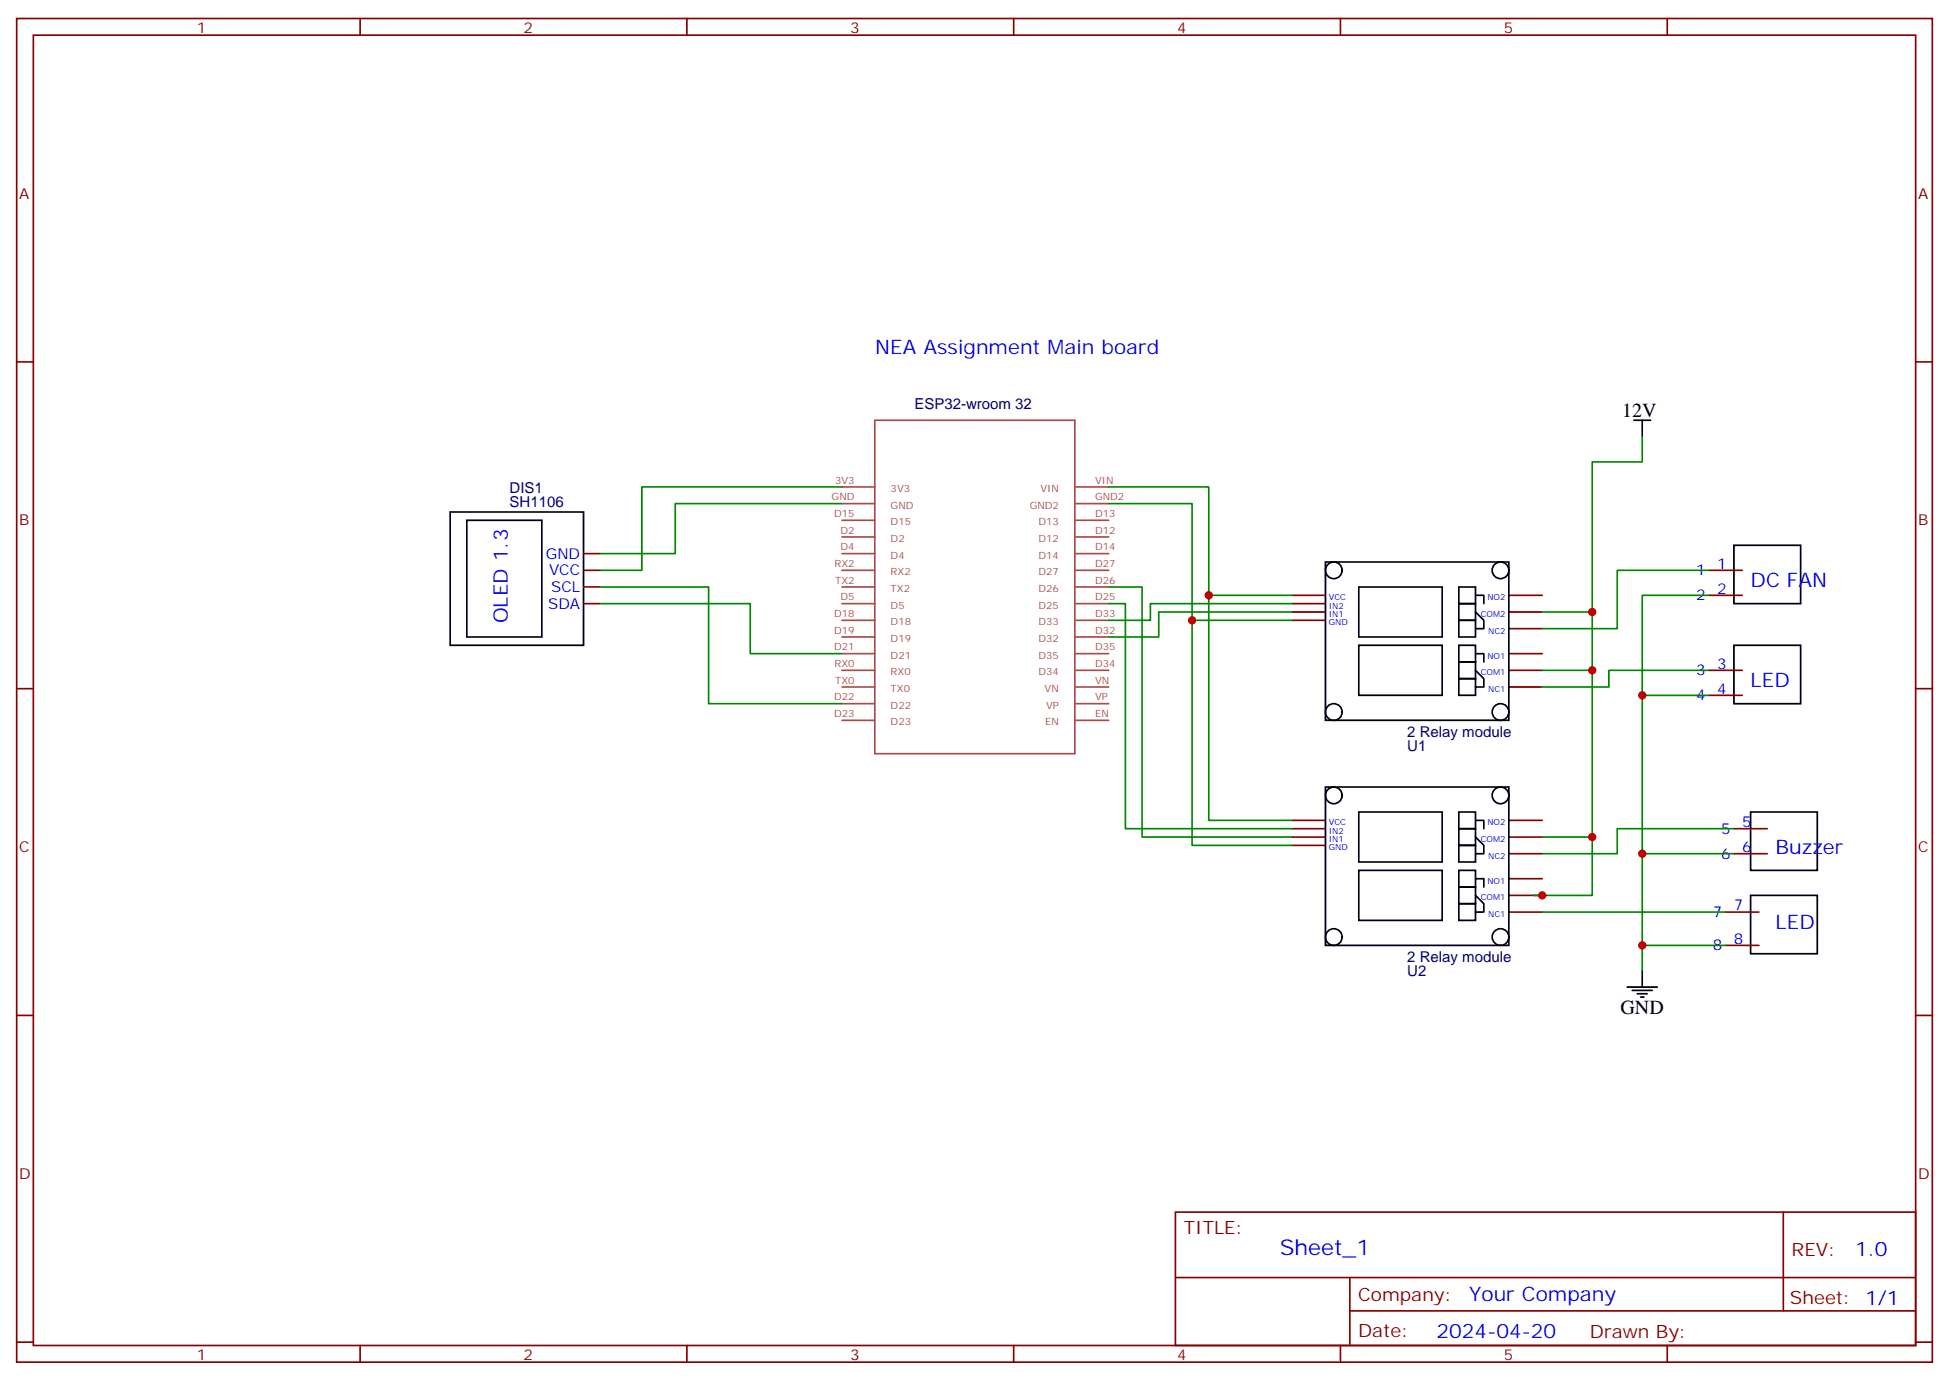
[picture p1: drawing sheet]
<svg xmlns="http://www.w3.org/2000/svg" width="412mm" height="292mm" viewBox="0 0 412 292" stroke-linecap="round" stroke-linejoin="round" font-family="sans-serif">
<g fill="none" stroke="#870000" stroke-width=".35">
<path d="M3.5 3.9h405.4v284.4h-405.4zM7.1 7.4h398.2v277.3h-398.2zM76.2 3.9v3.5M145.3 3.9v3.5M214.5 3.9v3.5M283.6 3.9v3.5M352.8 3.9v3.5M3.5 76.6h3.6M405.3 76.6h3.6M123.5 117.2h3.5M123.5 120.7h3.5M123.5 124.2h3.5"/>
<path d="M123.5 127.7h3.5M273.4 127.7h7.1M273.4 129.5h7.1M273.4 126h7.1M273.4 131.3h7.1M319.3 138.3h7M319.3 133h7M319.3 129.5h7M319.3 126h7M361.6 120.7h7.1M361.6 126h7.1M3.5 145.7h3.6"/>
<path d="M319.3 145.4h7M319.3 141.9h7M361.6 141.9h7.1M361.6 147.1h7.1M405.3 145.7h3.6M273.4 177.1h7.1M273.4 173.6h7.1M273.4 178.9h7.1M273.4 175.4h7.1M319.3 177.1h7M319.3 173.6h7M366.9 175.4h7"/>
<path d="M319.3 193h7M319.3 189.5h7M319.3 185.9h7M319.3 180.7h7M365.1 193h7.1M366.9 180.7h7M3.5 214.9h3.6M365.1 200.1h7.1M405.3 214.9h3.6M248.7 256.5h156.6v28.2h-156.6zM377.3 256.5v20.9M248.7 270.4h156.5"/>
<path d="M285.6 277.4h119.6M285.6 270.4v14.1M3.5 284h3.6M76.2 284.7v3.6M145.3 284.7v3.6M214.5 284.7v3.6M283.6 284.7v3.6M352.8 284.7v3.6M405.3 284h3.6"/>
</g>
<g fill="none" stroke="#000" stroke-width=".35">
<path d="M345.7 88.9h3.5M347.5 88.9v3.6M95.2 108.3h28.3v28.3h-28.3zM98.8 110.1h15.9v24.7h-15.9zM280.5 118.9h38.8v33.5h-38.8zM366.9 115.4h14.1v12.3h-14.1zM287.5 136.6h17.7v10.5h-17.7zM287.5 124.2h17.7v10.6h-17.7zM308.7 136.6h3.5v3.5h-3.5zM308.7 131.3h3.5v3.5h-3.5zM308.7 127.7h3.5v3.6h-3.5zM308.7 124.2h3.5v3.5h-3.5z"/>
<path d="M312.2 138.3h1.8v1.8M312.2 129.5l1.8 1.8v1.7h-1.8M312.2 126h1.8v1.7M366.9 136.6h14.1v12.3h-14.1zM308.7 140.1h3.5v3.5h-3.5zM308.7 143.6h3.5v3.5h-3.5zM312.2 141.9l1.8 1.7v1.8h-1.8M280.5 166.5h38.8v33.6h-38.8zM287.5 171.8h17.7v10.6h-17.7zM308.7 178.9h3.5v3.5h-3.5zM308.7 175.4h3.5v3.5h-3.5zM308.7 171.8h3.5v3.6h-3.5z"/>
<path d="M312.2 177.1l1.8 1.8v1.8h-1.8M312.2 173.6h1.8v1.8M370.4 171.8h14.1v12.4h-14.1zM287.5 184.2h17.7v10.6h-17.7zM308.7 184.2h3.5v3.5h-3.5zM308.7 187.7h3.5v3.5h-3.5zM308.7 191.2h3.5v3.6h-3.5zM312.2 185.9h1.8v1.8M312.2 189.5l1.8 1.7v1.8h-1.8M370.4 189.5h14.1v12.3h-14.1zM344.3 208.9h6.4M345.4 209.6h4.2"/>
<path d="M346.4 210.3h2.1M347.1 211h.7M347.5 205.4v3.5"/>
<circle cx="282.2" cy="120.7" r="1.76"/>
<circle cx="317.5" cy="120.7" r="1.76"/>
<circle cx="282.2" cy="150.7" r="1.76"/>
<circle cx="317.5" cy="150.7" r="1.76"/>
<circle cx="282.2" cy="168.3" r="1.76"/>
<circle cx="317.5" cy="168.3" r="1.76"/>
<circle cx="282.2" cy="198.3" r="1.76"/>
<circle cx="317.5" cy="198.3" r="1.76"/>
</g>
<g fill="none" stroke="#a64a4a" stroke-width=".35">
<path d="M185.1 88.9h42.3v70.6h-42.3zM178.2 103h6.9M178.2 106.6h6.9M178.2 110.1h6.9M178.2 113.6h6.9M178.2 117.2h6.9M227.7 103h6.9M227.7 106.6h6.9M227.7 110.1h6.9M227.7 113.6h6.9M227.7 117.2h6.9M178.2 120.7h6.9"/>
<path d="M178.2 124.2h6.9M178.2 127.7h6.9M178.2 131.3h6.9M178.2 134.8h6.9M178.2 138.3h6.9M227.7 120.7h6.9M227.7 124.2h6.9M227.7 127.7h6.9M227.7 131.3h6.9M227.7 134.8h6.9M227.7 138.3h6.9M178.2 141.9h6.9"/>
<path d="M178.2 145.4h6.9M178.2 148.9h6.9M178.2 152.4h6.9M227.7 141.9h6.9M227.7 145.4h6.9M227.7 148.9h6.9M227.7 152.4h6.9"/>
</g>
<g fill="none" stroke="#008700" stroke-width=".35">
<path d="M347.5 92.5v5.3h-10.6v31.7h-10.6M178.2 103h-42.4v17.7h-8.8M178.2 106.6h-35.3v10.6h-15.9M234.6 103h21.2v23h17.6M234.6 106.6h17.6v24.7h21.2M127 127.7h31.7v10.6h19.5M127 124.2h22.9v24.7h28.3M234.6 127.7h3.5v47.7h35.3M234.6 124.2h7.1v52.9h31.7M252.2 131.3v47.6h21.2M255.8 126v47.6h17.6M273.4 127.7h-30v3.6h-8.8"/>
<path d="M273.4 129.5h-28.2v5.3h-10.6M336.9 129.5v12.4h-10.6M361.6 120.7h-19.4v12.3h-15.9M361.6 126h-14.1v21.1M336.9 141.9v35.2h-10.6M361.6 141.9h-21.2v3.5h-14.1M361.6 147.1h-14.1v58.3M336.9 177.1v12.4h-12.3M366.9 175.4h-24.7v5.3h-15.9M326.3 193h38.8M347.5 180.7h19.4M347.5 200.1h17.6"/>
</g>
<g fill="#c00">
<circle cx="336.9" cy="129.5" r=".88"/>
<circle cx="347.5" cy="147.1" r=".88"/>
<circle cx="252.2" cy="131.3" r=".88"/>
<circle cx="255.8" cy="126" r=".88"/>
<circle cx="336.9" cy="141.9" r=".88"/>
<circle cx="336.9" cy="177.1" r=".88"/>
<circle cx="326.3" cy="189.5" r=".88"/>
<circle cx="347.5" cy="180.7" r=".88"/>
<circle cx="347.5" cy="200.1" r=".88"/>
</g>
<text font-size="4.6" fill="#00f" x="270.8" y="265.5">Sheet_1</text>
<g font-size="4.2" fill="#00f">
<text x="185.2" y="74.8">NEA Assignment Main board</text>
<text x="370.4" y="124.2">DC FAN</text>
<text x="107.5" y="131.9" transform="rotate(-90 107.5 131.9)">OLED 1.3</text>
<text x="370.4" y="145.4">LED</text>
<text x="375.7" y="180.7">Buzzer</text>
<text x="375.7" y="196.5">LED</text>
<text x="392.5" y="265.8">1.0</text>
<text x="310.9" y="275.3">Your Company</text>
<text x="304" y="283.1">2024-04-20</text>
</g>
<g font-size="4.2">
<text x="343.3" y="88.2">12V</text>
<text x="342.9" y="214.5">GND</text>
</g>
<g font-size="3.9" fill="#800">
<text x="250.5" y="261.1">TITLE:</text>
<text x="379.1" y="265.8">REV:</text>
<text x="287.4" y="275.3">Company:</text>
<text x="378.7" y="275.9">Sheet: 1/1</text>
<text x="287.4" y="283">Date:</text>
<text x="336.4" y="283.1">Drawn By:</text>
</g>
<g font-size="3.2" fill="#800">
<text x="41.6" y="6.9">1</text>
<text x="110.8" y="6.9">2</text>
<text x="179.9" y="6.9">3</text>
<text x="249.1" y="6.9">4</text>
<text x="318.2" y="6.9">5</text>
<text x="4.1" y="42">A</text>
<text x="405.9" y="42">A</text>
<text x="4.1" y="111.2">B</text>
<text x="405.9" y="111.2">B</text>
<text x="4.1" y="180.3">C</text>
<text x="405.9" y="180.3">C</text>
<text x="4.1" y="249.4">D</text>
<text x="405.9" y="249.4">D</text>
<text x="41.6" y="287.7">1</text>
<text x="110.8" y="287.7">2</text>
<text x="179.9" y="287.7">3</text>
<text x="249.1" y="287.7">4</text>
<text x="318.2" y="287.7">5</text>
</g>
<g font-size="3.2" fill="#000080">
<text x="193.5" y="86.5">ESP32-wroom 32</text>
<text x="107.8" y="107.3">SH1106</text>
<text x="107.8" y="104.2">DIS1</text>
<text x="297.8" y="156">2 Relay module</text>
<text x="297.8" y="159">U1</text>
<text x="297.8" y="203.6">2 Relay module</text>
<text x="297.8" y="206.6">U2</text>
</g>
<g font-size="3.2" fill="#00f">
<text x="115.5" y="118.2">GND</text>
<text x="116.2" y="121.7">VCC</text>
<text x="116.6" y="125.3">SCL</text>
<text x="358.9" y="121.7">1</text>
<text x="363.4" y="120.3">1</text>
<text x="363.4" y="125.6">2</text>
<text x="116" y="128.8">SDA</text>
<text x="358.9" y="127">2</text>
<text x="358.9" y="142.9">3</text>
<text x="363.4" y="141.5">3</text>
<text x="358.9" y="148.2">4</text>
<text x="363.4" y="146.8">4</text>
<text x="364.2" y="176.4">5</text>
<text x="368.7" y="175">5</text>
<text x="364.2" y="181.7">6</text>
<text x="368.7" y="180.3">6</text>
<text x="362.4" y="194.1">7</text>
<text x="366.9" y="192.7">7</text>
<text x="362.4" y="201.1">8</text>
<text x="366.9" y="199.7">8</text>
</g>
<g font-size="2.1" fill="#a54b4b">
<text x="176" y="105.9">GND</text>
<text x="176.7" y="102.4">3V3</text>
<text x="188.5" y="104.1">3V3</text>
<text x="188.5" y="107.6">GND</text>
<text x="217.9" y="107.6">GND2</text>
<text x="220.2" y="104.1">VIN</text>
<text x="231.7" y="102.4">VIN</text>
<text x="231.7" y="105.9">GND2</text>
<text x="176.5" y="109.4">D15</text>
<text x="177.8" y="112.9">D2</text>
<text x="188.5" y="111.1">D15</text>
<text x="219.8" y="111.1">D13</text>
<text x="231.7" y="109.4">D13</text>
<text x="231.7" y="112.9">D12</text>
<text x="176.6" y="120">RX2</text>
<text x="177.8" y="116.5">D4</text>
<text x="188.5" y="114.7">D2</text>
<text x="188.5" y="118.2">D4</text>
<text x="219.8" y="114.7">D12</text>
<text x="219.8" y="118.2">D14</text>
<text x="231.7" y="116.5">D14</text>
<text x="231.7" y="120">D27</text>
<text x="176.7" y="123.5">TX2</text>
<text x="188.5" y="121.7">RX2</text>
<text x="188.5" y="125.3">TX2</text>
<text x="219.8" y="121.7">D27</text>
<text x="219.8" y="125.3">D26</text>
<text x="231.7" y="123.5">D26</text>
<text x="176.5" y="130.6">D18</text>
<text x="177.8" y="127">D5</text>
<text x="188.5" y="128.8">D5</text>
<text x="219.8" y="128.8">D25</text>
<text x="231.7" y="127">D25</text>
<text x="231.7" y="130.6">D33</text>
<text x="176.5" y="134.1">D19</text>
<text x="176.5" y="137.6">D21</text>
<text x="188.5" y="132.3">D18</text>
<text x="188.5" y="135.8">D19</text>
<text x="219.8" y="132.3">D33</text>
<text x="219.8" y="135.8">D32</text>
<text x="231.7" y="134.1">D32</text>
<text x="231.7" y="137.6">D35</text>
<text x="176.6" y="141.2">RX0</text>
<text x="188.5" y="139.4">D21</text>
<text x="188.5" y="142.9">RX0</text>
<text x="219.8" y="139.4">D35</text>
<text x="219.8" y="142.9">D34</text>
<text x="231.7" y="141.2">D34</text>
<text x="176.5" y="148.2">D22</text>
<text x="176.7" y="144.7">TX0</text>
<text x="188.5" y="146.4">TX0</text>
<text x="188.5" y="149.9">D22</text>
<text x="221" y="146.4">VN</text>
<text x="221.3" y="149.9">VP</text>
<text x="231.7" y="144.7">VN</text>
<text x="231.7" y="148.2">VP</text>
<text x="176.5" y="151.7">D23</text>
<text x="188.5" y="153.5">D23</text>
<text x="221.1" y="153.5">EN</text>
<text x="231.7" y="151.7">EN</text>
</g>
<g font-size="1.8" fill="#00f">
<text x="281.2" y="130.6">IN1</text>
<text x="281.2" y="128.8">IN2</text>
<text x="281.2" y="127">VCC</text>
<text x="313.3" y="130.6">COM2</text>
<text x="314.7" y="127">NO2</text>
<text x="281.2" y="132.3">GND</text>
<text x="314.9" y="134.1">NC2</text>
<text x="313.3" y="142.9">COM1</text>
<text x="314.7" y="139.4">NO1</text>
<text x="314.9" y="146.4">NC1</text>
<text x="281.2" y="180">GND</text>
<text x="281.2" y="178.2">IN1</text>
<text x="281.2" y="176.4">IN2</text>
<text x="281.2" y="174.7">VCC</text>
<text x="313.3" y="178.2">COM2</text>
<text x="314.7" y="174.7">NO2</text>
<text x="314.9" y="181.7">NC2</text>
<text x="313.3" y="190.5">COM1</text>
<text x="314.7" y="187">NO1</text>
<text x="314.9" y="194.1">NC1</text>
</g>
</svg>
